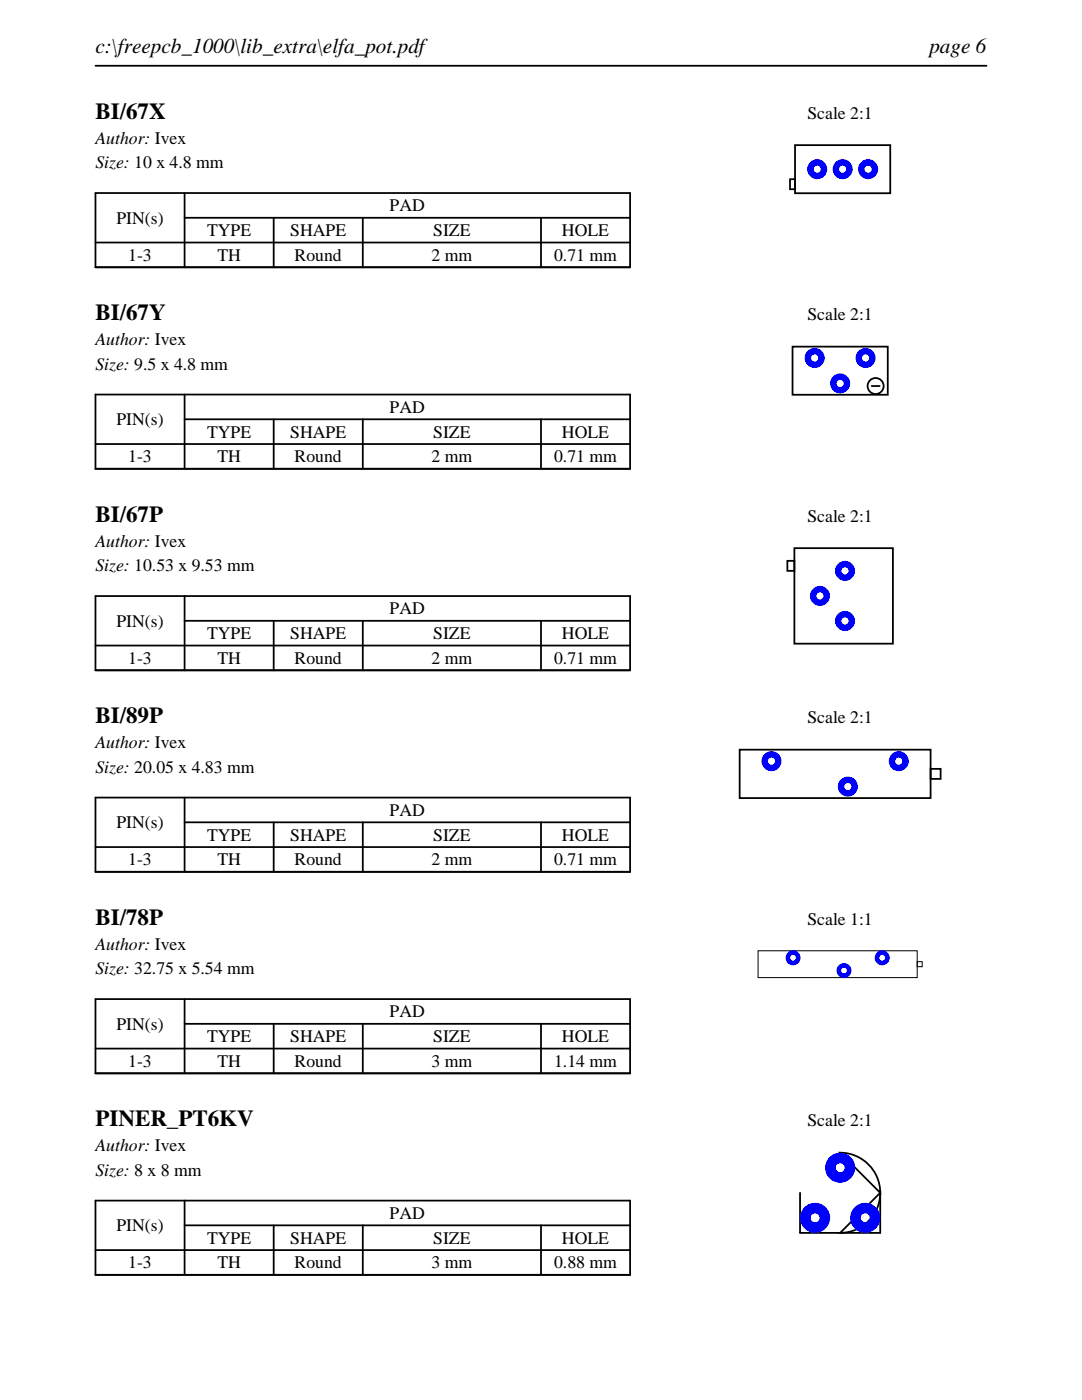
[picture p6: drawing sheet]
<svg xmlns="http://www.w3.org/2000/svg" width="216mm" height="279mm" viewBox="0 0 216 279" stroke-linecap="round" stroke-linejoin="round" font-family="sans-serif">
<path d="M19 13.1h177.8M19 38.5h106.7v14.8h-106.7zM36.8 38.5v14.8M19 48.4h106.7M36.8 43.5h88.9M54.6 43.5v9.8M72.4 43.5v9.8M107.9 43.5v9.8" fill="none" stroke="#000" stroke-width=".35"/>
<path d="M157.6 35.8h1v2h-1zM158.6 29h19v9.6h-19z" fill="none" stroke="#000" stroke-width=".36"/>
<g fill="#00f">
<path d="M171.2 33.8a2 2 0 0 0 4 0 2 2 0 0 0-4 0zM172.5 33.8a.71 .71 0 0 1 1.4 0 .71 .71 0 0 1-1.4 0z"/>
<path d="M166.1 33.8a2 2 0 0 0 4 0 2 2 0 0 0-4 0zM167.4 33.8a.75 .75 0 0 1 1.5 0 .75 .75 0 0 1-1.5 0z"/>
<path d="M161.1 33.8a2 2 0 0 0 4 0 2 2 0 0 0-4 0zM162.3 33.8a.75 .75 0 0 1 1.5 0 .75 .75 0 0 1-1.5 0z"/>
</g>
<path d="M19 78.7h106.7v14.9h-106.7zM36.8 78.7v14.9M19 88.6h106.7M36.8 83.7h88.9M54.6 83.7v9.9M72.4 83.7v9.9M107.9 83.7v9.9" fill="none" stroke="#000" stroke-width=".35"/>
<g fill="none" stroke="#000" stroke-width=".36">
<path d="M158.1 69.2h19v9.6h-19zM173.9 77h1.6z"/>
<circle cx="174.7" cy="77" r="1.6"/>
</g>
<g fill="#00f">
<path d="M170.7 71.4a2 2 0 0 0 4 0 2 2 0 0 0-4 0zM172 71.4a.71 .71 0 0 1 1.4 0 .71 .71 0 0 1-1.4 0z"/>
<path d="M165.6 76.5a2 2 0 0 0 4 0 2 2 0 0 0-4 0zM166.9 76.5a.75 .75 0 0 1 1.5 0 .75 .75 0 0 1-1.5 0z"/>
<path d="M160.6 71.4a2 2 0 0 0 4 0 2 2 0 0 0-4 0zM161.8 71.4a.75 .75 0 0 1 1.5 0 .75 .75 0 0 1-1.5 0z"/>
</g>
<path d="M19 119h106.7v14.8h-106.7zM36.8 119v14.8M19 128.8h106.7M36.8 123.9h88.9M54.6 123.9v9.9M72.4 123.9v9.9M107.9 123.9v9.9" fill="none" stroke="#000" stroke-width=".35"/>
<path d="M157.1 111.9h1.4v2h-1.4zM158.5 109.4h19.7v19.1h-19.7z" fill="none" stroke="#000" stroke-width=".36"/>
<g fill="#00f">
<path d="M166.6 113.9a2 2 0 0 0 4 0 2 2 0 0 0-4 0zM167.9 113.9a.71 .71 0 0 1 1.4 0 .71 .71 0 0 1-1.4 0z"/>
<path d="M161.6 118.9a2 2 0 0 0 4 0 2 2 0 0 0-4 0zM162.9 118.9a.71 .71 0 0 1 1.4 0 .71 .71 0 0 1-1.4 0z"/>
<path d="M166.6 123.9a2 2 0 0 0 4 0 2 2 0 0 0-4 0zM167.9 123.9a.71 .71 0 0 1 1.4 0 .71 .71 0 0 1-1.4 0z"/>
</g>
<path d="M19 159.2h106.7v14.8h-106.7zM36.8 159.2v14.8M19 169.1h106.7M36.8 164.1h88.9M54.6 164.1v9.9M72.4 164.1v9.9M107.9 164.1v9.9" fill="none" stroke="#000" stroke-width=".35"/>
<path d="M147.6 149.6h38.1v9.7h-38.1zM185.7 153.4h2v2h-2z" fill="none" stroke="#000" stroke-width=".36"/>
<g fill="#00f">
<path d="M151.9 151.9a2 2 0 0 0 4 0 2 2 0 0 0-4 0zM153.2 151.9a.75 .75 0 0 1 1.5 0 .75 .75 0 0 1-1.5 0z"/>
<path d="M167.2 157a2 2 0 0 0 4 0 2 2 0 0 0-4 0zM168.5 157a.71 .71 0 0 1 1.4 0 .71 .71 0 0 1-1.4 0z"/>
<path d="M177.3 151.9a2 2 0 0 0 4 0 2 2 0 0 0-4 0zM178.6 151.9a.75 .75 0 0 1 1.5 0 .75 .75 0 0 1-1.5 0z"/>
</g>
<path d="M19 199.4h106.7v14.8h-106.7zM36.8 199.4v14.8M19 209.3h106.7M36.8 204.3h88.9M54.6 204.3v9.9M72.4 204.3v9.9M107.9 204.3v9.9" fill="none" stroke="#000" stroke-width=".35"/>
<path d="M151.3 189.7h31.7v5.4h-31.7zM183 191.9h1v1h-1z" fill="none" stroke="#000" stroke-width=".2"/>
<g fill="#00f">
<path d="M156.7 191.2a1.55 1.55 0 0 0 3.1 0 1.55 1.55 0 0 0-3.1 0zM157.7 191.2a.57 .57 0 0 1 1.1 0 .57 .57 0 0 1-1.1 0z"/>
<path d="M166.9 193.7a1.5 1.5 0 0 0 3 0 1.5 1.5 0 0 0-3 0zM167.8 193.7a.6 .6 0 0 1 1.2 0 .6 .6 0 0 1-1.2 0z"/>
<path d="M174.5 191.2a1.5 1.5 0 0 0 3 0 1.5 1.5 0 0 0-3 0zM175.5 191.2a.57 .57 0 0 1 1.1 0 .57 .57 0 0 1-1.1 0z"/>
</g>
<path d="M19 239.6h106.7v14.8h-106.7zM36.8 239.6v14.8M19 249.5h106.7M36.8 244.5h88.9M54.6 244.5v9.9M72.4 244.5v9.9M107.9 244.5v9.9" fill="none" stroke="#000" stroke-width=".35"/>
<path d="M159.6 238v8zM167.6 230a8 8 0 0 1 8 8zM175.6 238a8 8 0 0 1-8 8zM175.6 238v8zM159.6 246h16z" fill="none" stroke="#000" stroke-width=".36"/>
<g fill="#00f">
<path d="M159.6 243a3 3 0 0 0 6 0 3 3 0 0 0-6 0zM161.8 243a.89 .89 0 0 1 1.7 0 .89 .89 0 0 1-1.7 0z"/>
<path d="M164.6 233a3 3 0 0 0 6 0 3 3 0 0 0-6 0zM166.8 233a.89 .89 0 0 1 1.7 0 .89 .89 0 0 1-1.7 0z"/>
<path d="M169.6 243a3 3 0 0 0 6 0 3 3 0 0 0-6 0zM171.8 243a.89 .89 0 0 1 1.7 0 .89 .89 0 0 1-1.7 0z"/>
</g>
<g font-size="4.6">
<text x="19" y="23.7">BI/67X</text>
<text x="19" y="63.9">BI/67Y</text>
<text x="19" y="104.1">BI/67P</text>
<text x="19" y="144.4">BI/89P</text>
<text x="19" y="184.6">BI/78P</text>
<text x="19" y="224.8">PINER_PT6KV</text>
</g>
<g font-size="4.2">
<text x="19" y="10.6">c:\freepcb_1000\lib_extra\elfa_pot.pdf</text>
<text x="185.4" y="10.6">page 6</text>
</g>
<g font-size="3.5">
<text x="161.1" y="23.7">Scale 2:1</text>
<text x="19" y="28.6">Author: Ivex</text>
<text x="19" y="33.6">Size: 10 x 4.8 mm</text>
<text x="23.2" y="44.6">PIN(s)</text>
<text x="41.3" y="47.1">TYPE</text>
<text x="57.9" y="47.1">SHAPE</text>
<text x="77.8" y="42.2">PAD</text>
<text x="86.4" y="47.1">SIZE</text>
<text x="112.1" y="47.1">HOLE</text>
<text x="25.6" y="52.1">1-3</text>
<text x="43.4" y="52.1">TH</text>
<text x="58.8" y="52.1">Round</text>
<text x="86.1" y="52.1">2 mm</text>
<text x="110.6" y="52.1">0.71 mm</text>
<text x="161.1" y="63.9">Scale 2:1</text>
<text x="19" y="68.9">Author: Ivex</text>
<text x="19" y="73.8">Size: 9.5 x 4.8 mm</text>
<text x="77.8" y="82.4">PAD</text>
<text x="23.2" y="84.8">PIN(s)</text>
<text x="41.3" y="87.3">TYPE</text>
<text x="57.9" y="87.3">SHAPE</text>
<text x="86.4" y="87.3">SIZE</text>
<text x="112.1" y="87.3">HOLE</text>
<text x="25.6" y="92.3">1-3</text>
<text x="43.4" y="92.3">TH</text>
<text x="58.8" y="92.3">Round</text>
<text x="86.1" y="92.3">2 mm</text>
<text x="110.6" y="92.3">0.71 mm</text>
<text x="161.1" y="104.1">Scale 2:1</text>
<text x="19" y="109.1">Author: Ivex</text>
<text x="19" y="114">Size: 10.53 x 9.53 mm</text>
<text x="23.2" y="125.1">PIN(s)</text>
<text x="77.8" y="122.6">PAD</text>
<text x="41.3" y="127.6">TYPE</text>
<text x="57.9" y="127.6">SHAPE</text>
<text x="86.4" y="127.6">SIZE</text>
<text x="112.1" y="127.6">HOLE</text>
<text x="25.6" y="132.5">1-3</text>
<text x="43.4" y="132.5">TH</text>
<text x="58.8" y="132.5">Round</text>
<text x="86.1" y="132.5">2 mm</text>
<text x="110.6" y="132.5">0.71 mm</text>
<text x="19" y="149.3">Author: Ivex</text>
<text x="161.1" y="144.4">Scale 2:1</text>
<text x="19" y="154.2">Size: 20.05 x 4.83 mm</text>
<text x="23.2" y="165.3">PIN(s)</text>
<text x="41.3" y="167.8">TYPE</text>
<text x="57.9" y="167.8">SHAPE</text>
<text x="77.8" y="162.8">PAD</text>
<text x="86.4" y="167.8">SIZE</text>
<text x="112.1" y="167.8">HOLE</text>
<text x="25.6" y="172.7">1-3</text>
<text x="43.4" y="172.7">TH</text>
<text x="58.8" y="172.7">Round</text>
<text x="86.1" y="172.7">2 mm</text>
<text x="110.6" y="172.7">0.71 mm</text>
<text x="161.1" y="184.6">Scale 1:1</text>
<text x="19" y="189.5">Author: Ivex</text>
<text x="19" y="194.5">Size: 32.75 x 5.54 mm</text>
<text x="77.8" y="203.1">PAD</text>
<text x="23.2" y="205.5">PIN(s)</text>
<text x="41.3" y="208">TYPE</text>
<text x="57.9" y="208">SHAPE</text>
<text x="86.4" y="208">SIZE</text>
<text x="112.1" y="208">HOLE</text>
<text x="25.6" y="212.9">1-3</text>
<text x="43.4" y="212.9">TH</text>
<text x="58.8" y="212.9">Round</text>
<text x="86.1" y="212.9">3 mm</text>
<text x="110.6" y="212.9">1.14 mm</text>
<text x="161.1" y="224.8">Scale 2:1</text>
<text x="19" y="229.7">Author: Ivex</text>
<text x="19" y="234.7">Size: 8 x 8 mm</text>
<text x="23.2" y="245.7">PIN(s)</text>
<text x="77.8" y="243.3">PAD</text>
<text x="41.3" y="248.2">TYPE</text>
<text x="57.9" y="248.2">SHAPE</text>
<text x="86.4" y="248.2">SIZE</text>
<text x="112.1" y="248.2">HOLE</text>
<text x="25.6" y="253.2">1-3</text>
<text x="43.4" y="253.2">TH</text>
<text x="58.8" y="253.2">Round</text>
<text x="86.1" y="253.2">3 mm</text>
<text x="110.6" y="253.2">0.88 mm</text>
</g>
</svg>
